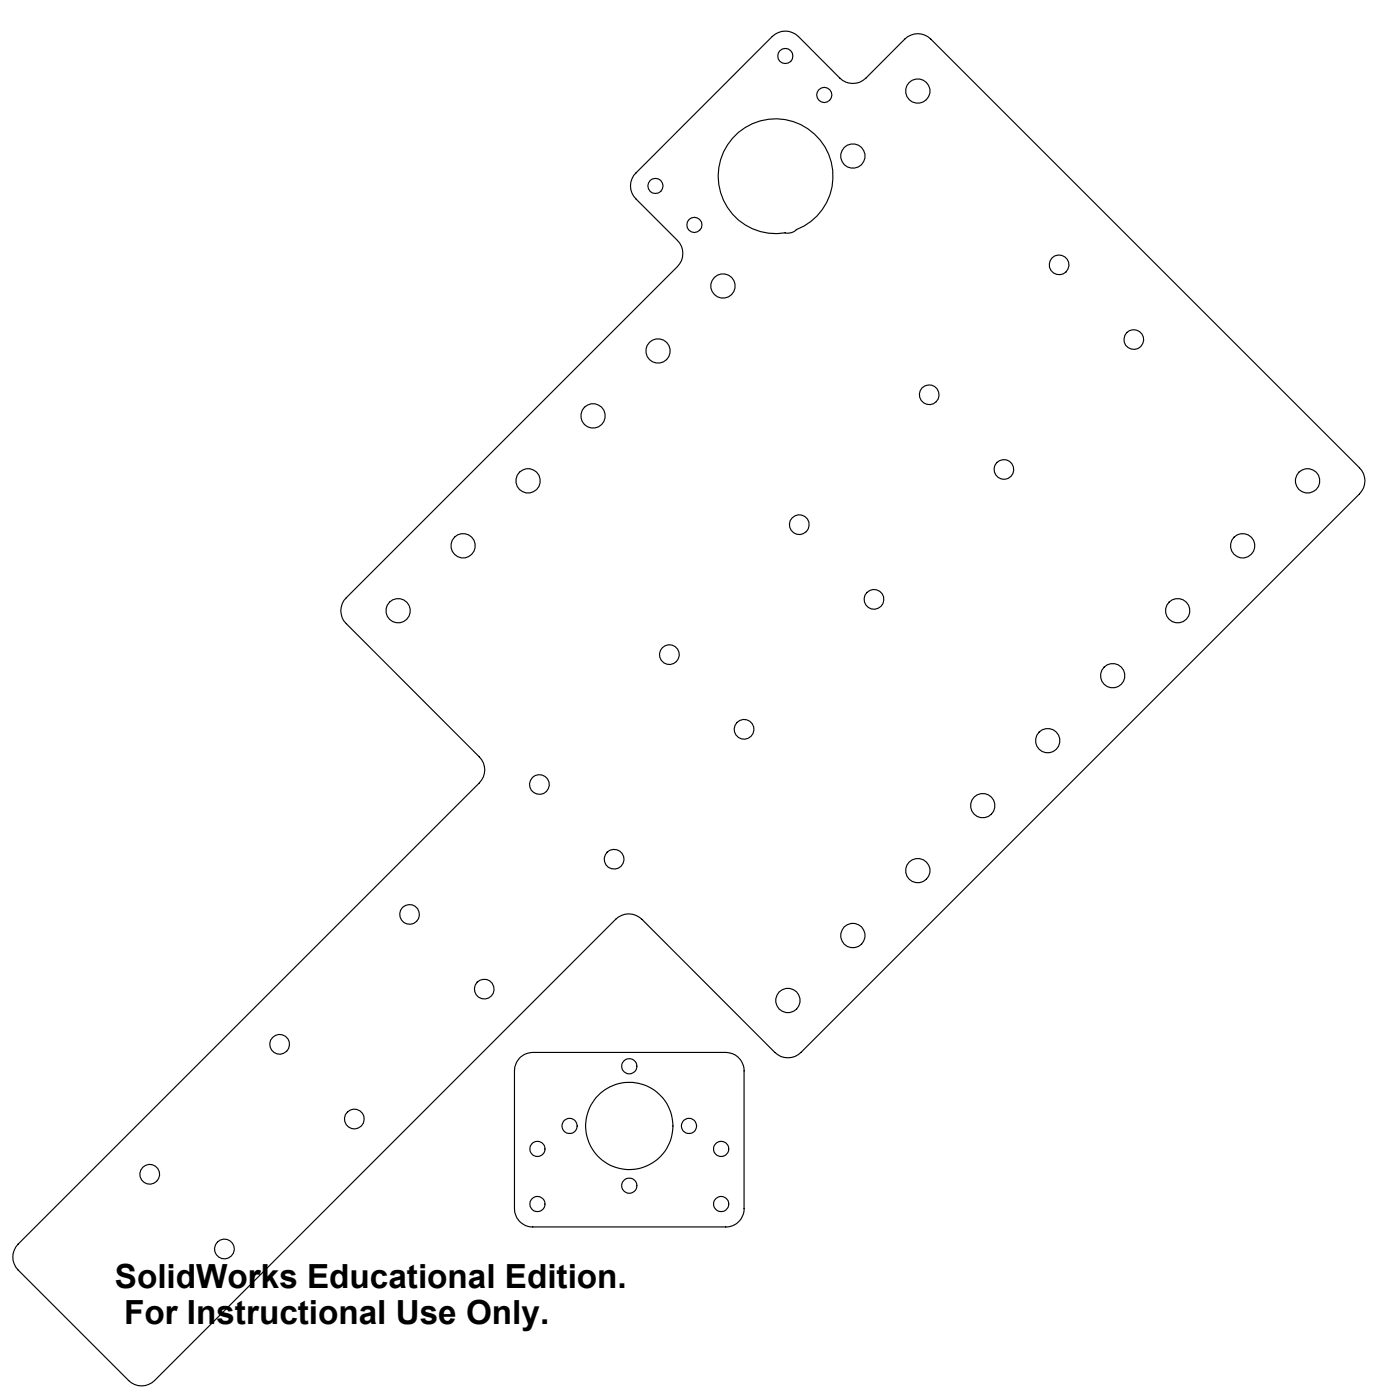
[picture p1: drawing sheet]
<svg xmlns="http://www.w3.org/2000/svg" width="305mm" height="305mm" viewBox="0 0 305 305" stroke-linecap="round" stroke-linejoin="round" font-family="sans-serif">
<g fill="none" stroke="#000" stroke-width=".25">
<path d="M168.1 7.9a4 4 0 0 1 5.7 0l9 9.1a4 4 0 0 0 5.7 0l8.5-8.5a4 4 0 0 1 5.6 0l93.4 93.3a4 4 0 0 1 0 5.7l-121.6 121.6a4 4 0 0 1-5.7 0l-29-29a4 4 0 0 0-5.6 0l-100.4 100.5a4 4 0 0 1-5.7 0l-24-24.1a4 4 0 0 1 0-5.6l100.4-100.4a4 4 0 0 0 0-5.7l-29-29a3.9 3.9 0 0 1 0-5.7l72.1-72.1a4 4 0 0 0 0-5.6l-9-9.1a4 4 0 0 1 0-5.7zM159.5 30.1a12.5 12.5 0 0 1 19.6 1.1 12.5 12.5 0 0 1-5.7 18.8 2.63 2.63 0 0 1-2.5 .7 12.5 12.5 0 0 1-13-6.3 12.5 12.5 0 0 1 1.6-14.3zM113.3 230.2l1.1-.7 1.6-.4h42a4 4 0 0 1 4 4.1v29.9a4 4 0 0 1-4 4h-42a4 4 0 0 1-4-4v-29.9a4.3 4.3 0 0 1 1.3-3z"/>
<circle cx="171" cy="12.2" r="1.66"/>
<circle cx="199.8" cy="19.8" r="2.65"/>
<circle cx="179.5" cy="20.7" r="1.65"/>
<circle cx="185.7" cy="34" r="2.66"/>
<circle cx="142.7" cy="40.5" r="1.66"/>
<circle cx="151.2" cy="49" r="1.64"/>
<circle cx="230.6" cy="57.7" r="2.15"/>
<circle cx="143.3" cy="76.4" r="2.64"/>
<circle cx="157.4" cy="62.3" r="2.66"/>
<circle cx="246.8" cy="73.9" r="2.15"/>
<circle cx="129.1" cy="90.5" r="2.65"/>
<circle cx="202.3" cy="85.9" r="2.15"/>
<circle cx="100.8" cy="118.8" r="2.64"/>
<circle cx="115" cy="104.7" r="2.64"/>
<circle cx="174" cy="114.2" r="2.15"/>
<circle cx="218.5" cy="102.2" r="2.15"/>
<circle cx="270.5" cy="118.8" r="2.64"/>
<circle cx="284.7" cy="104.7" r="2.66"/>
<circle cx="86.7" cy="133" r="2.65"/>
<circle cx="190.3" cy="130.5" r="2.15"/>
<circle cx="256.4" cy="133" r="2.65"/>
<circle cx="145.7" cy="142.5" r="2.15"/>
<circle cx="162" cy="158.8" r="2.15"/>
<circle cx="242.3" cy="147.1" r="2.65"/>
<circle cx="117.4" cy="170.8" r="2.15"/>
<circle cx="214" cy="175.4" r="2.65"/>
<circle cx="228.1" cy="161.3" r="2.65"/>
<circle cx="89.2" cy="199.1" r="2.15"/>
<circle cx="133.7" cy="187" r="2.15"/>
<circle cx="199.8" cy="189.5" r="2.64"/>
<circle cx="105.4" cy="215.3" r="2.15"/>
<circle cx="171.5" cy="217.8" r="2.66"/>
<circle cx="185.7" cy="203.7" r="2.66"/>
<circle cx="60.9" cy="227.4" r="2.15"/>
<circle cx="137" cy="232.1" r="1.65"/>
<circle cx="32.6" cy="255.7" r="2.15"/>
<circle cx="77.2" cy="243.6" r="2.15"/>
<circle cx="117" cy="250.2" r="1.65"/>
<circle cx="124" cy="245.1" r="1.65"/>
<circle cx="137" cy="258.1" r="1.65"/>
<circle cx="137" cy="245.1" r="9.5"/>
<circle cx="150" cy="245.1" r="1.65"/>
<circle cx="157" cy="250.2" r="1.65"/>
<circle cx="48.9" cy="271.9" r="2.15"/>
<circle cx="117" cy="262.1" r="1.65"/>
<circle cx="157" cy="262.1" r="1.65"/>
</g>
<g font-size="7.2">
<text x="25" y="280.3">SolidWorks Educational Edition.</text>
<text x="27" y="288.2">For Instructional Use Only.</text>
</g>
</svg>
